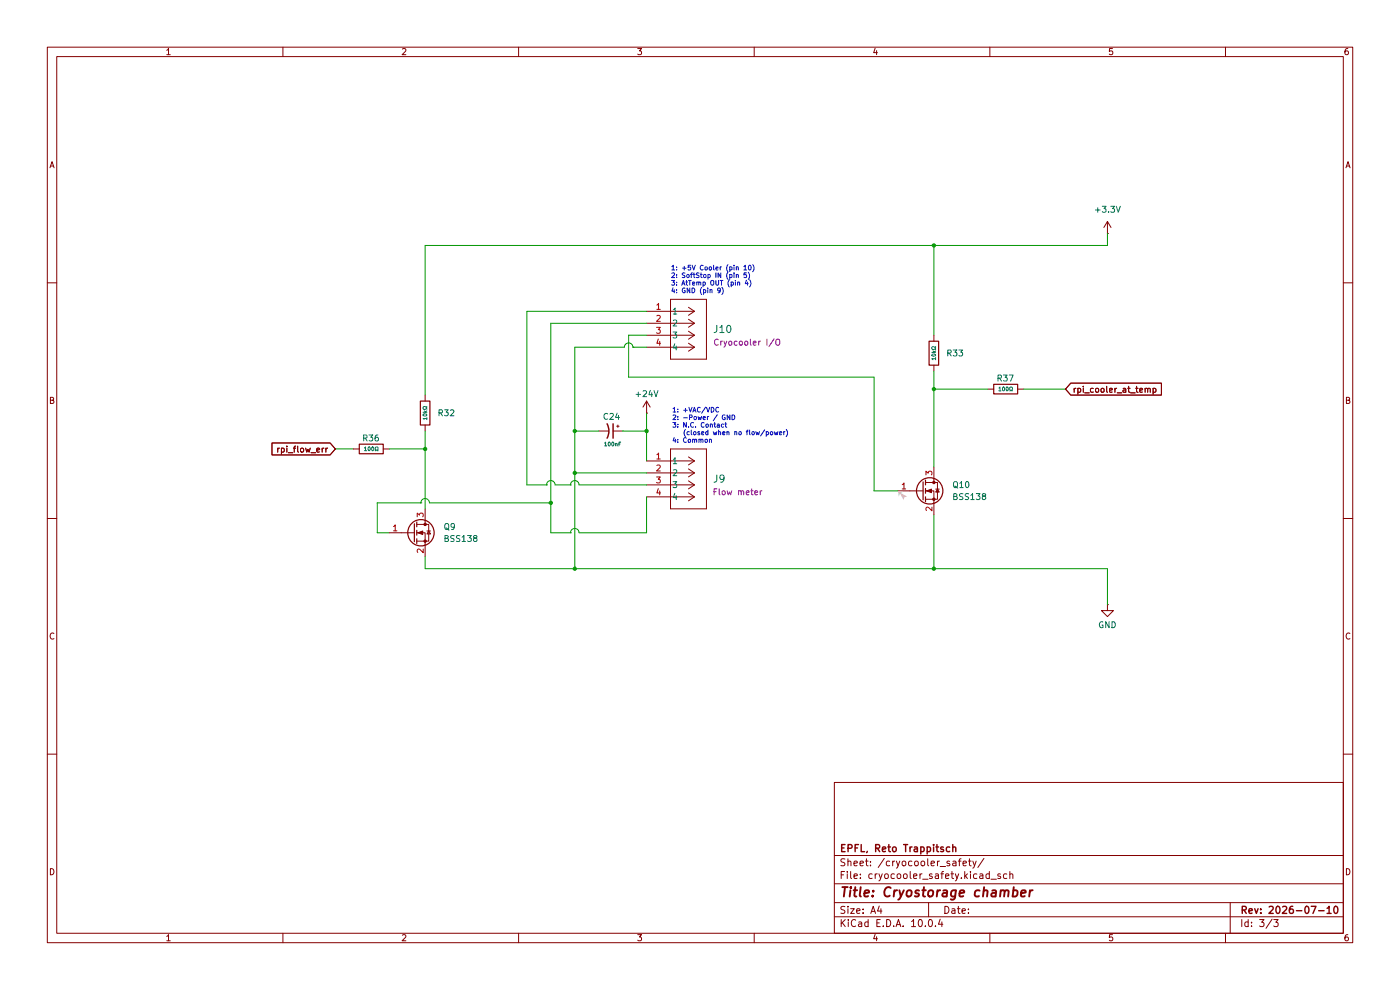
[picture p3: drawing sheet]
(kicad_sch
 (version 20260306)
 (generator "eeschema")
 (generator_version "10.0")
 (paper "A4")
 (title_block
  (title "Cryostorage chamber")
  (rev "2026-07-10")
  (company "EPFL, Reto Trappitsch"))
 (lib_symbols
  (symbol "Device:C_Polarized_Small_US"
   (pin_numbers (hide yes))
   (pin_names
    (offset 0.254) (hide yes)) (exclude_from_sim no) (in_bom yes) (on_board yes)
   (in_pos_files yes)
   (duplicate_pin_numbers_are_jumpers no)
   (property "Reference" "C" (at 0.254 1.778 0) (show_name no) (do_not_autoplace no) (effects (font (size 1.27 1.27)) (justify left)))
   (property "Value" "C_Polarized_Small_US" (at 0.254 -2.032 0) (show_name no) (do_not_autoplace no) (effects (font (size 1.27 1.27)) (justify left)))
   (property "Footprint" "" (at 0 0 0) (show_name no) (do_not_autoplace no) (hide yes) (effects (font (size 1.27 1.27))))
   (property "Datasheet" "" (at 0 0 0) (show_name no) (do_not_autoplace no) (hide yes) (effects (font (size 1.27 1.27))))
   (property "Description" "Polarized capacitor, small US symbol" (at 0 0 0) (show_name no) (do_not_autoplace no) (hide yes) (effects (font (size 1.27 1.27))))
   (symbol "C_Polarized_Small_US_0_1"
    (polyline (pts (xy -1.524 0.508) (xy 1.524 0.508)) (stroke (width 0.3048) (type default)) (fill (type none)))
    (polyline (pts (xy -1.27 1.524) (xy -0.762 1.524)) (stroke (width 0) (type default)) (fill (type none)))
    (polyline (pts (xy -1.016 1.27) (xy -1.016 1.778)) (stroke (width 0) (type default)) (fill (type none)))
    (arc (start -1.524 -0.762) (mid 0 -0.3734) (end 1.524 -0.762) (stroke (width 0.3048) (type default)) (fill (type none))))
   (symbol "C_Polarized_Small_US_1_1"
    (pin passive line (at 0 2.54 270) (length 2.032) (name "" (effects (font (size 1.27 1.27)))) (number "1" (effects (font (size 1.27 1.27)))))
    (pin passive line (at 0 -2.54 90) (length 2.032) (name "" (effects (font (size 1.27 1.27)))) (number "2" (effects (font (size 1.27 1.27))))))
   (embedded_fonts no))
  (symbol "PCM_JLCPCB-Resistors:1206,10kΩ"
   (pin_numbers (hide yes))
   (pin_names
    (offset 0)) (exclude_from_sim no) (in_bom yes) (on_board yes)
   (in_pos_files yes)
   (duplicate_pin_numbers_are_jumpers no)
   (property "Reference" "R" (at 1.778 0 0) (show_name no) (do_not_autoplace no) (effects (font (size 1.27 1.27)) (justify left)))
   (property "Value" "10kΩ" (at 0 0 90) (show_name no) (do_not_autoplace yes) (effects (font (size 0.8 0.8))))
   (property "Footprint" "PCM_JLCPCB:R_1206" (at -1.778 0 90) (show_name no) (do_not_autoplace no) (hide yes) (effects (font (size 1.27 1.27))))
   (property "Datasheet" "https://www.lcsc.com/datasheet/lcsc_datasheet_2206010145_UNI-ROYAL-Uniroyal-Elec-1206W4F1002T5E_C17902.pdf" (at 0 0 0) (show_name no) (do_not_autoplace no) (hide yes) (effects (font (size 1.27 1.27))))
   (property "Description" "250mW Thick Film Resistors 200V ±100ppm/°C ±1% 10kΩ 1206 Chip Resistor - Surface Mount ROHS" (at 0 0 0) (show_name no) (do_not_autoplace no) (hide yes) (effects (font (size 1.27 1.27))))
   (property "LCSC" "C17902" (at 0 0 0) (show_name no) (do_not_autoplace no) (hide yes) (effects (font (size 1.27 1.27))))
   (property "Stock" "1185413" (at 0 0 0) (show_name no) (do_not_autoplace no) (hide yes) (effects (font (size 1.27 1.27))))
   (property "Price" "0.006USD" (at 0 0 0) (show_name no) (do_not_autoplace no) (hide yes) (effects (font (size 1.27 1.27))))
   (property "Process" "SMT" (at 0 0 0) (show_name no) (do_not_autoplace no) (hide yes) (effects (font (size 1.27 1.27))))
   (property "Minimum Qty" "20" (at 0 0 0) (show_name no) (do_not_autoplace no) (hide yes) (effects (font (size 1.27 1.27))))
   (property "Attrition Qty" "10" (at 0 0 0) (show_name no) (do_not_autoplace no) (hide yes) (effects (font (size 1.27 1.27))))
   (property "Class" "Basic Component" (at 0 0 0) (show_name no) (do_not_autoplace no) (hide yes) (effects (font (size 1.27 1.27))))
   (property "Category" "Resistors,Chip Resistor - Surface Mount" (at 0 0 0) (show_name no) (do_not_autoplace no) (hide yes) (effects (font (size 1.27 1.27))))
   (property "Manufacturer" "UNI-ROYAL(Uniroyal Elec)" (at 0 0 0) (show_name no) (do_not_autoplace no) (hide yes) (effects (font (size 1.27 1.27))))
   (property "Part" "1206W4F1002T5E" (at 0 0 0) (show_name no) (do_not_autoplace no) (hide yes) (effects (font (size 1.27 1.27))))
   (property "Resistance" "10kΩ" (at 0 0 0) (show_name no) (do_not_autoplace no) (hide yes) (effects (font (size 1.27 1.27))))
   (property "Power(Watts)" "250mW" (at 0 0 0) (show_name no) (do_not_autoplace no) (hide yes) (effects (font (size 1.27 1.27))))
   (property "Type" "Thick Film Resistors" (at 0 0 0) (show_name no) (do_not_autoplace no) (hide yes) (effects (font (size 1.27 1.27))))
   (property "Overload Voltage (Max)" "200V" (at 0 0 0) (show_name no) (do_not_autoplace no) (hide yes) (effects (font (size 1.27 1.27))))
   (property "Operating Temperature Range" "-55°C~+155°C" (at 0 0 0) (show_name no) (do_not_autoplace no) (hide yes) (effects (font (size 1.27 1.27))))
   (property "Tolerance" "±1%" (at 0 0 0) (show_name no) (do_not_autoplace no) (hide yes) (effects (font (size 1.27 1.27))))
   (property "Temperature Coefficient" "±100ppm/°C" (at 0 0 0) (show_name no) (do_not_autoplace no) (hide yes) (effects (font (size 1.27 1.27))))
   (symbol "1206,10kΩ_0_1"
    (rectangle (start -1.016 2.54) (end 1.016 -2.54) (stroke (width 0.254) (type default)) (fill (type none))))
   (symbol "1206,10kΩ_1_1"
    (pin passive line (at 0 3.81 270) (length 1.27) (name "" (effects (font (size 1.27 1.27)))) (number "1" (effects (font (size 1.27 1.27)))))
    (pin passive line (at 0 -3.81 90) (length 1.27) (name "" (effects (font (size 1.27 1.27)))) (number "2" (effects (font (size 1.27 1.27))))))
   (embedded_fonts no))
  (symbol "Snapeda:22112042"
   (body_styles demorgan)
   (pin_names
    (offset 0.254)) (exclude_from_sim no) (in_bom yes) (on_board yes)
   (in_pos_files yes)
   (duplicate_pin_numbers_are_jumpers no)
   (property "Reference" "J" (at 8.89 6.35 0) (show_name no) (do_not_autoplace no) (effects (font (size 1.524 1.524))))
   (property "Value" "22112042" (at 0 0 0) (show_name no) (do_not_autoplace no) (effects (font (size 1.524 1.524))))
   (property "Footprint" "Snapeda:CONN_A-6373-04A_MOL" (at 0 0 0) (show_name no) (do_not_autoplace no) (hide yes) (effects (font (size 1.27 1.27))))
   (property "Datasheet" "https://www.molex.com/en-us/products/part-detail-pdf/22112042?display=pdf" (at 0 0 0) (show_name no) (do_not_autoplace no) (hide yes) (effects (font (size 1.27 1.27))))
   (property "Description" "" (at 0 0 0) (show_name no) (do_not_autoplace no) (hide yes) (effects (font (size 1.27 1.27))))
   (property "ki_locked" "" (at 0 0 0) (show_name no) (do_not_autoplace no) (effects (font (size 1.27 1.27))))
   (symbol "22112042_1_1"
    (polyline (pts (xy 5.08 2.54) (xy 5.08 -10.16)) (stroke (width 0.127) (type default)) (fill (type none)))
    (polyline (pts (xy 5.08 -10.16) (xy 12.7 -10.16)) (stroke (width 0.127) (type default)) (fill (type none)))
    (polyline (pts (xy 10.16 0) (xy 5.08 0)) (stroke (width 0.127) (type default)) (fill (type none)))
    (polyline (pts (xy 10.16 0) (xy 8.89 0.8467)) (stroke (width 0.127) (type default)) (fill (type none)))
    (polyline (pts (xy 10.16 0) (xy 8.89 -0.8467)) (stroke (width 0.127) (type default)) (fill (type none)))
    (polyline (pts (xy 10.16 -2.54) (xy 5.08 -2.54)) (stroke (width 0.127) (type default)) (fill (type none)))
    (polyline (pts (xy 10.16 -2.54) (xy 8.89 -1.6933)) (stroke (width 0.127) (type default)) (fill (type none)))
    (polyline (pts (xy 10.16 -2.54) (xy 8.89 -3.3867)) (stroke (width 0.127) (type default)) (fill (type none)))
    (polyline (pts (xy 10.16 -5.08) (xy 5.08 -5.08)) (stroke (width 0.127) (type default)) (fill (type none)))
    (polyline (pts (xy 10.16 -5.08) (xy 8.89 -4.2333)) (stroke (width 0.127) (type default)) (fill (type none)))
    (polyline (pts (xy 10.16 -5.08) (xy 8.89 -5.9267)) (stroke (width 0.127) (type default)) (fill (type none)))
    (polyline (pts (xy 10.16 -7.62) (xy 5.08 -7.62)) (stroke (width 0.127) (type default)) (fill (type none)))
    (polyline (pts (xy 10.16 -7.62) (xy 8.89 -6.7733)) (stroke (width 0.127) (type default)) (fill (type none)))
    (polyline (pts (xy 10.16 -7.62) (xy 8.89 -8.4667)) (stroke (width 0.127) (type default)) (fill (type none)))
    (polyline (pts (xy 12.7 2.54) (xy 5.08 2.54)) (stroke (width 0.127) (type default)) (fill (type none)))
    (polyline (pts (xy 12.7 -10.16) (xy 12.7 2.54)) (stroke (width 0.127) (type default)) (fill (type none)))
    (pin unspecified line (at 0 0 0) (length 5.08) (name "1" (effects (font (size 1.27 1.27)))) (number "1" (effects (font (size 1.27 1.27)))))
    (pin unspecified line (at 0 -2.54 0) (length 5.08) (name "2" (effects (font (size 1.27 1.27)))) (number "2" (effects (font (size 1.27 1.27)))))
    (pin unspecified line (at 0 -5.08 0) (length 5.08) (name "3" (effects (font (size 1.27 1.27)))) (number "3" (effects (font (size 1.27 1.27)))))
    (pin unspecified line (at 0 -7.62 0) (length 5.08) (name "4" (effects (font (size 1.27 1.27)))) (number "4" (effects (font (size 1.27 1.27))))))
   (symbol "22112042_1_2"
    (polyline (pts (xy 5.08 2.54) (xy 5.08 -10.16)) (stroke (width 0.127) (type default)) (fill (type none)))
    (polyline (pts (xy 5.08 -10.16) (xy 12.7 -10.16)) (stroke (width 0.127) (type default)) (fill (type none)))
    (polyline (pts (xy 7.62 0) (xy 5.08 0)) (stroke (width 0.127) (type default)) (fill (type none)))
    (polyline (pts (xy 7.62 0) (xy 8.89 0.8467)) (stroke (width 0.127) (type default)) (fill (type none)))
    (polyline (pts (xy 7.62 0) (xy 8.89 -0.8467)) (stroke (width 0.127) (type default)) (fill (type none)))
    (polyline (pts (xy 7.62 -2.54) (xy 5.08 -2.54)) (stroke (width 0.127) (type default)) (fill (type none)))
    (polyline (pts (xy 7.62 -2.54) (xy 8.89 -1.6933)) (stroke (width 0.127) (type default)) (fill (type none)))
    (polyline (pts (xy 7.62 -2.54) (xy 8.89 -3.3867)) (stroke (width 0.127) (type default)) (fill (type none)))
    (polyline (pts (xy 7.62 -5.08) (xy 5.08 -5.08)) (stroke (width 0.127) (type default)) (fill (type none)))
    (polyline (pts (xy 7.62 -5.08) (xy 8.89 -4.2333)) (stroke (width 0.127) (type default)) (fill (type none)))
    (polyline (pts (xy 7.62 -5.08) (xy 8.89 -5.9267)) (stroke (width 0.127) (type default)) (fill (type none)))
    (polyline (pts (xy 7.62 -7.62) (xy 5.08 -7.62)) (stroke (width 0.127) (type default)) (fill (type none)))
    (polyline (pts (xy 7.62 -7.62) (xy 8.89 -6.7733)) (stroke (width 0.127) (type default)) (fill (type none)))
    (polyline (pts (xy 7.62 -7.62) (xy 8.89 -8.4667)) (stroke (width 0.127) (type default)) (fill (type none)))
    (polyline (pts (xy 12.7 2.54) (xy 5.08 2.54)) (stroke (width 0.127) (type default)) (fill (type none)))
    (polyline (pts (xy 12.7 -10.16) (xy 12.7 2.54)) (stroke (width 0.127) (type default)) (fill (type none)))
    (pin unspecified line (at 0 0 0) (length 5.08) (name "1" (effects (font (size 1.27 1.27)))) (number "1" (effects (font (size 1.27 1.27)))))
    (pin unspecified line (at 0 -2.54 0) (length 5.08) (name "2" (effects (font (size 1.27 1.27)))) (number "2" (effects (font (size 1.27 1.27)))))
    (pin unspecified line (at 0 -5.08 0) (length 5.08) (name "3" (effects (font (size 1.27 1.27)))) (number "3" (effects (font (size 1.27 1.27)))))
    (pin unspecified line (at 0 -7.62 0) (length 5.08) (name "4" (effects (font (size 1.27 1.27)))) (number "4" (effects (font (size 1.27 1.27))))))
   (embedded_fonts no))
  (symbol "Transistor_FET:BSS138"
   (pin_names
    (offset 0) (hide yes)) (exclude_from_sim no) (in_bom yes) (on_board yes)
   (in_pos_files yes)
   (duplicate_pin_numbers_are_jumpers no)
   (property "Reference" "Q" (at 5.08 1.905 0) (show_name no) (do_not_autoplace no) (effects (font (size 1.27 1.27)) (justify left)))
   (property "Value" "BSS138" (at 5.08 0 0) (show_name no) (do_not_autoplace no) (effects (font (size 1.27 1.27)) (justify left)))
   (property "Footprint" "Package_TO_SOT_SMD:SOT-23" (at 5.08 -1.905 0) (show_name no) (do_not_autoplace no) (hide yes) (effects (font (size 1.27 1.27)
    (italic yes)) (justify left)))
   (property "Datasheet" "https://www.onsemi.com/pub/Collateral/BSS138-D.PDF" (at 5.08 -3.81 0) (show_name no) (do_not_autoplace no) (hide yes) (effects (font (size 1.27 1.27)) (justify left)))
   (property "Description" "50V Vds, 0.22A Id, N-Channel MOSFET, SOT-23" (at 0 0 0) (show_name no) (do_not_autoplace no) (hide yes) (effects (font (size 1.27 1.27))))
   (symbol "BSS138_0_1"
    (polyline (pts (xy 0.254 1.905) (xy 0.254 -1.905)) (stroke (width 0.254) (type default)) (fill (type none)))
    (polyline (pts (xy 0.254 0) (xy -2.54 0)) (stroke (width 0) (type default)) (fill (type none)))
    (polyline (pts (xy 0.762 2.286) (xy 0.762 1.27)) (stroke (width 0.254) (type default)) (fill (type none)))
    (polyline (pts (xy 0.762 0.508) (xy 0.762 -0.508)) (stroke (width 0.254) (type default)) (fill (type none)))
    (polyline (pts (xy 0.762 -1.27) (xy 0.762 -2.286)) (stroke (width 0.254) (type default)) (fill (type none)))
    (polyline (pts (xy 0.762 -1.778) (xy 3.302 -1.778) (xy 3.302 1.778) (xy 0.762 1.778)) (stroke (width 0) (type default)) (fill (type none)))
    (polyline (pts (xy 1.016 0) (xy 2.032 0.381) (xy 2.032 -0.381) (xy 1.016 0)) (stroke (width 0) (type default)) (fill (type outline)))
    (circle (center 1.651 0) (radius 2.794) (stroke (width 0.254) (type default)) (fill (type none)))
    (polyline (pts (xy 2.54 2.54) (xy 2.54 1.778)) (stroke (width 0) (type default)) (fill (type none)))
    (circle (center 2.54 1.778) (radius 0.254) (stroke (width 0) (type default)) (fill (type outline)))
    (circle (center 2.54 -1.778) (radius 0.254) (stroke (width 0) (type default)) (fill (type outline)))
    (polyline (pts (xy 2.54 -2.54) (xy 2.54 0) (xy 0.762 0)) (stroke (width 0) (type default)) (fill (type none)))
    (polyline (pts (xy 2.921 0.381) (xy 3.683 0.381)) (stroke (width 0) (type default)) (fill (type none)))
    (polyline (pts (xy 3.302 0.381) (xy 2.921 -0.254) (xy 3.683 -0.254) (xy 3.302 0.381)) (stroke (width 0) (type default)) (fill (type none))))
   (symbol "BSS138_1_1"
    (pin input line (at -5.08 0 0) (length 2.54) (name "G" (effects (font (size 1.27 1.27)))) (number "1" (effects (font (size 1.27 1.27)))))
    (pin passive line (at 2.54 -5.08 90) (length 2.54) (name "S" (effects (font (size 1.27 1.27)))) (number "2" (effects (font (size 1.27 1.27)))))
    (pin passive line (at 2.54 5.08 270) (length 2.54) (name "D" (effects (font (size 1.27 1.27)))) (number "3" (effects (font (size 1.27 1.27))))))
   (embedded_fonts no))
  (symbol "power:+24V"
   (power global)
   (pin_numbers (hide yes))
   (pin_names
    (offset 0) (hide yes)) (exclude_from_sim no) (in_bom yes) (on_board yes)
   (in_pos_files yes)
   (duplicate_pin_numbers_are_jumpers no)
   (property "Reference" "#PWR" (at 0 -3.81 0) (show_name no) (do_not_autoplace no) (hide yes) (effects (font (size 1.27 1.27))))
   (property "Value" "+24V" (at 0 3.556 0) (show_name no) (do_not_autoplace no) (effects (font (size 1.27 1.27))))
   (property "Footprint" "" (at 0 0 0) (show_name no) (do_not_autoplace no) (hide yes) (effects (font (size 1.27 1.27))))
   (property "Datasheet" "" (at 0 0 0) (show_name no) (do_not_autoplace no) (hide yes) (effects (font (size 1.27 1.27))))
   (property "Description" "Power symbol creates a global label with name \"+24V\"" (at 0 0 0) (show_name no) (do_not_autoplace no) (hide yes) (effects (font (size 1.27 1.27))))
   (symbol "+24V_0_1"
    (polyline (pts (xy -0.762 1.27) (xy 0 2.54)) (stroke (width 0) (type default)) (fill (type none)))
    (polyline (pts (xy 0 2.54) (xy 0.762 1.27)) (stroke (width 0) (type default)) (fill (type none)))
    (polyline (pts (xy 0 0) (xy 0 2.54)) (stroke (width 0) (type default)) (fill (type none))))
   (symbol "+24V_1_1"
    (pin power_in line (at 0 0 90) (length 0) (name "" (effects (font (size 1.27 1.27)))) (number "1" (effects (font (size 1.27 1.27))))))
   (embedded_fonts no))
  (symbol "power:+3.3V"
   (power global)
   (pin_numbers (hide yes))
   (pin_names
    (offset 0) (hide yes)) (exclude_from_sim no) (in_bom yes) (on_board yes)
   (in_pos_files yes)
   (duplicate_pin_numbers_are_jumpers no)
   (property "Reference" "#PWR" (at 0 -3.81 0) (show_name no) (do_not_autoplace no) (hide yes) (effects (font (size 1.27 1.27))))
   (property "Value" "+3.3V" (at 0 3.556 0) (show_name no) (do_not_autoplace no) (effects (font (size 1.27 1.27))))
   (property "Footprint" "" (at 0 0 0) (show_name no) (do_not_autoplace no) (hide yes) (effects (font (size 1.27 1.27))))
   (property "Datasheet" "" (at 0 0 0) (show_name no) (do_not_autoplace no) (hide yes) (effects (font (size 1.27 1.27))))
   (property "Description" "Power symbol creates a global label with name \"+3.3V\"" (at 0 0 0) (show_name no) (do_not_autoplace no) (hide yes) (effects (font (size 1.27 1.27))))
   (symbol "+3.3V_0_1"
    (polyline (pts (xy -0.762 1.27) (xy 0 2.54)) (stroke (width 0) (type default)) (fill (type none)))
    (polyline (pts (xy 0 2.54) (xy 0.762 1.27)) (stroke (width 0) (type default)) (fill (type none)))
    (polyline (pts (xy 0 0) (xy 0 2.54)) (stroke (width 0) (type default)) (fill (type none))))
   (symbol "+3.3V_1_1"
    (pin power_in line (at 0 0 90) (length 0) (name "" (effects (font (size 1.27 1.27)))) (number "1" (effects (font (size 1.27 1.27))))))
   (embedded_fonts no))
  (symbol "power:GND"
   (power global)
   (pin_numbers (hide yes))
   (pin_names
    (offset 0) (hide yes)) (exclude_from_sim no) (in_bom yes) (on_board yes)
   (in_pos_files yes)
   (duplicate_pin_numbers_are_jumpers no)
   (property "Reference" "#PWR" (at 0 -6.35 0) (show_name no) (do_not_autoplace no) (hide yes) (effects (font (size 1.27 1.27))))
   (property "Value" "GND" (at 0 -3.81 0) (show_name no) (do_not_autoplace no) (effects (font (size 1.27 1.27))))
   (property "Footprint" "" (at 0 0 0) (show_name no) (do_not_autoplace no) (hide yes) (effects (font (size 1.27 1.27))))
   (property "Datasheet" "" (at 0 0 0) (show_name no) (do_not_autoplace no) (hide yes) (effects (font (size 1.27 1.27))))
   (property "Description" "Power symbol creates a global label with name \"GND\" , ground" (at 0 0 0) (show_name no) (do_not_autoplace no) (hide yes) (effects (font (size 1.27 1.27))))
   (symbol "GND_0_1"
    (polyline (pts (xy 0 0) (xy 0 -1.27) (xy 1.27 -1.27) (xy 0 -2.54) (xy -1.27 -1.27) (xy 0 -1.27)) (stroke (width 0) (type default)) (fill (type none))))
   (symbol "GND_1_1"
    (pin power_in line (at 0 0 270) (length 0) (name "" (effects (font (size 1.27 1.27)))) (number "1" (effects (font (size 1.27 1.27))))))
   (embedded_fonts no)))
 (text "1: +5V Cooler (pin 10)\n2: SoftStop IN (pin 5)\n3: AtTemp OUT (pin 4)\n4: GND (pin 9)"
  (exclude_from_sim no)
  (at 142.24 62.484 0)
  (effects (font (size 1 1)) (justify left bottom)))
 (text "1: +VAC/VDC\n2: -Power / GND\n3: N.C. Contact \n   (closed when no flow/power)\n4: Common"
  (exclude_from_sim no)
  (at 142.494 94.234 0)
  (effects (font (size 1 1)) (justify left bottom)))
 (junction
  (at 198.12 120.65)
  (diameter 0)
  (color 0 0 0 0))
 (junction
  (at 137.16 91.44)
  (diameter 0)
  (color 0 0 0 0))
 (junction
  (at 116.84 106.68)
  (diameter 0)
  (color 0 0 0 0))
 (junction
  (at 90.17 95.25)
  (diameter 0)
  (color 0 0 0 0))
 (junction
  (at 121.92 120.65)
  (diameter 0)
  (color 0 0 0 0))
 (junction
  (at 121.92 100.33)
  (diameter 0)
  (color 0 0 0 0))
 (junction
  (at 121.92 91.44)
  (diameter 0)
  (color 0 0 0 0))
 (junction
  (at 198.12 52.07)
  (diameter 0)
  (color 0 0 0 0))
 (junction
  (at 198.12 82.55)
  (diameter 0)
  (color 0 0 0 0))
 (wire
  (pts (xy 80.01 106.68) (xy 116.84 106.68))
  (stroke (width 0) (type default)))
 (wire
  (pts (xy 90.17 91.44) (xy 90.17 95.25))
  (stroke (width 0) (type default)))
 (wire
  (pts (xy 90.17 95.25) (xy 90.17 107.95))
  (stroke (width 0) (type default)))
 (wire
  (pts (xy 116.84 106.68) (xy 116.84 113.03))
  (stroke (width 0) (type default)))
 (wire
  (pts (xy 82.55 95.25) (xy 90.17 95.25))
  (stroke (width 0) (type default)))
 (wire
  (pts (xy 80.01 106.68) (xy 80.01 113.03))
  (stroke (width 0) (type default)))
 (wire
  (pts (xy 121.92 120.65) (xy 198.12 120.65))
  (stroke (width 0) (type default)))
 (wire
  (pts (xy 198.12 120.65) (xy 234.95 120.65))
  (stroke (width 0) (type default)))
 (wire
  (pts (xy 137.16 87.63) (xy 137.16 91.44))
  (stroke (width 0) (type default)))
 (wire
  (pts (xy 234.95 120.65) (xy 234.95 128.27))
  (stroke (width 0) (type default)))
 (wire
  (pts (xy 133.35 80.01) (xy 185.42 80.01))
  (stroke (width 0) (type default)))
 (wire
  (pts (xy 111.76 102.87) (xy 137.16 102.87))
  (stroke (width 0) (type default)))
 (wire
  (pts (xy 90.17 120.65) (xy 121.92 120.65))
  (stroke (width 0) (type default)))
 (wire
  (pts (xy 198.12 78.74) (xy 198.12 82.55))
  (stroke (width 0) (type default)))
 (wire
  (pts (xy 121.92 91.44) (xy 127 91.44))
  (stroke (width 0) (type default)))
 (wire
  (pts (xy 137.16 71.12) (xy 133.35 71.12))
  (stroke (width 0) (type default)))
 (wire
  (pts (xy 198.12 52.07) (xy 198.12 71.12))
  (stroke (width 0) (type default)))
 (wire
  (pts (xy 217.17 82.55) (xy 226.06 82.55))
  (stroke (width 0) (type default)))
 (wire
  (pts (xy 90.17 118.11) (xy 90.17 120.65))
  (stroke (width 0) (type default)))
 (wire
  (pts (xy 234.95 52.07) (xy 234.95 49.53))
  (stroke (width 0) (type default)))
 (wire
  (pts (xy 198.12 82.55) (xy 209.55 82.55))
  (stroke (width 0) (type default)))
 (wire
  (pts (xy 116.84 68.58) (xy 116.84 106.68))
  (stroke (width 0) (type default)))
 (wire
  (pts (xy 137.16 91.44) (xy 137.16 97.79))
  (stroke (width 0) (type default)))
 (wire
  (pts (xy 137.16 91.44) (xy 132.08 91.44))
  (stroke (width 0) (type default)))
 (wire
  (pts (xy 90.17 52.07) (xy 198.12 52.07))
  (stroke (width 0) (type default)))
 (wire
  (pts (xy 198.12 82.55) (xy 198.12 99.06))
  (stroke (width 0) (type default)))
 (wire
  (pts (xy 80.01 113.03) (xy 82.55 113.03))
  (stroke (width 0) (type default)))
 (wire
  (pts (xy 90.17 52.07) (xy 90.17 83.82))
  (stroke (width 0) (type default)))
 (wire
  (pts (xy 185.42 104.14) (xy 190.5 104.14))
  (stroke (width 0) (type default)))
 (wire
  (pts (xy 121.92 120.65) (xy 121.92 100.33))
  (stroke (width 0) (type default)))
 (wire
  (pts (xy 137.16 100.33) (xy 121.92 100.33))
  (stroke (width 0) (type default)))
 (wire
  (pts (xy 137.16 113.03) (xy 137.16 105.41))
  (stroke (width 0) (type default)))
 (wire
  (pts (xy 116.84 68.58) (xy 137.16 68.58))
  (stroke (width 0) (type default)))
 (wire
  (pts (xy 198.12 52.07) (xy 234.95 52.07))
  (stroke (width 0) (type default)))
 (wire
  (pts (xy 137.16 73.66) (xy 121.92 73.66))
  (stroke (width 0) (type default)))
 (wire
  (pts (xy 116.84 113.03) (xy 137.16 113.03))
  (stroke (width 0) (type default)))
 (wire
  (pts (xy 71.12 95.25) (xy 74.93 95.25))
  (stroke (width 0) (type default)))
 (wire
  (pts (xy 198.12 109.22) (xy 198.12 120.65))
  (stroke (width 0) (type default)))
 (wire
  (pts (xy 111.76 66.04) (xy 111.76 102.87))
  (stroke (width 0) (type default)))
 (wire
  (pts (xy 133.35 71.12) (xy 133.35 80.01))
  (stroke (width 0) (type default)))
 (wire
  (pts (xy 137.16 66.04) (xy 111.76 66.04))
  (stroke (width 0) (type default)))
 (wire
  (pts (xy 121.92 100.33) (xy 121.92 91.44))
  (stroke (width 0) (type default)))
 (wire
  (pts (xy 185.42 80.01) (xy 185.42 104.14))
  (stroke (width 0) (type default)))
 (wire
  (pts (xy 121.92 73.66) (xy 121.92 91.44))
  (stroke (width 0) (type default)))
 (global_label "rpi_flow_err"
  (shape input)
  (at 71.12 95.25 180)
  (fields_autoplaced yes)
  (effects (font (size 1.27 1.27)) (justify right))
  (property "Intersheetrefs" "${INTERSHEET_REFS}" (at 57.1282 95.25 0) (hide yes) (show_name no) (do_not_autoplace no) (effects (font (size 1.27 1.27)) (justify right))))
 (global_label "rpi_cooler_at_temp"
  (shape input)
  (at 226.06 82.55 0)
  (fields_autoplaced yes)
  (effects (font (size 1.27 1.27)) (justify left))
  (property "Intersheetrefs" "${INTERSHEET_REFS}" (at 246.9459 82.55 0) (hide yes) (show_name no) (do_not_autoplace no) (effects (font (size 1.27 1.27)) (justify left))))
 (symbol
  (lib_id "power:GND")
  (at 234.95 128.27 0)
  (unit 1)
  (body_style 1)
  (exclude_from_sim no)
  (in_bom yes)
  (on_board yes)
  (in_pos_files yes)
  (dnp no)
  (property "Reference" "#PWR062" (at 234.95 134.62 0) (hide yes) (show_name no) (do_not_autoplace no) (effects (font (size 1.27 1.27))))
  (property "Value" "GND" (at 236.982 132.588 0) (show_name no) (do_not_autoplace no) (effects (font (size 1.27 1.27)) (justify right)))
  (property "Footprint" "" (at 234.95 128.27 0) (hide yes) (show_name no) (do_not_autoplace no) (effects (font (size 1.27 1.27))))
  (property "Datasheet" "" (at 234.95 128.27 0) (hide yes) (show_name no) (do_not_autoplace no) (effects (font (size 1.27 1.27))))
  (property "Description" "Power symbol creates a global label with name \"GND\" , ground" (at 234.95 128.27 0) (hide yes) (show_name no) (do_not_autoplace no) (effects (font (size 1.27 1.27))))
  (pin "1"))
 (symbol
  (lib_id "Snapeda:22112042")
  (at 137.16 66.04 0)
  (unit 1)
  (body_style 1)
  (exclude_from_sim no)
  (in_bom yes)
  (on_board yes)
  (in_pos_files yes)
  (dnp no)
  (property "Reference" "J10" (at 151.13 69.8499 0) (show_name no) (do_not_autoplace no) (effects (font (size 1.524 1.524)) (justify left)))
  (property "Value" "22112042" (at 151.13 71.1199 0) (hide yes) (show_name no) (do_not_autoplace no) (effects (font (size 1.524 1.524)) (justify left)))
  (property "Footprint" "Snapeda:CONN_A-6373-04A_MOL" (at 137.16 66.04 0) (hide yes) (show_name no) (do_not_autoplace no) (effects (font (size 1.27 1.27)
    (italic yes))))
  (property "Datasheet" "https://www.molex.com/en-us/products/part-detail-pdf/22112042?display=pdf" (at 137.16 66.04 0) (hide yes) (show_name no) (do_not_autoplace no) (effects (font (size 1.27 1.27)
    (italic yes))))
  (property "Description" "Cryocooler I/O" (at 158.496 72.644 0) (show_name no) (do_not_autoplace no) (effects (font (size 1.27 1.27))))
  (property "LCSC" "C114123" (at 137.16 66.04 0) (hide yes) (show_name no) (do_not_autoplace no) (effects (font (size 1.27 1.27))))
  (pin "2")
  (pin "4")
  (pin "1")
  (pin "3"))
 (symbol
  (lib_id "PCM_JLCPCB-Resistors:1206,10kΩ")
  (at 213.36 82.55 270)
  (unit 1)
  (body_style 1)
  (exclude_from_sim no)
  (in_bom yes)
  (on_board yes)
  (in_pos_files yes)
  (dnp no)
  (property "Reference" "R37" (at 211.328 80.264 90) (show_name no) (do_not_autoplace no) (effects (font (size 1.27 1.27)) (justify left)))
  (property "Value" "100Ω" (at 213.36 82.55 90) (show_name no) (do_not_autoplace yes) (effects (font (size 0.8 0.8))))
  (property "Footprint" "PCM_JLCPCB:R_1206" (at 213.36 80.772 90) (hide yes) (show_name no) (do_not_autoplace no) (effects (font (size 1.27 1.27))))
  (property "Datasheet" "https://www.lcsc.com/datasheet/lcsc_datasheet_2206010145_UNI-ROYAL-Uniroyal-Elec-1206W4F1002T5E_C17902.pdf" (at 213.36 82.55 0) (hide yes) (show_name no) (do_not_autoplace no) (effects (font (size 1.27 1.27))))
  (property "Description" "250mW Thick Film Resistors 200V ±100ppm/°C ±1% 10kΩ 1206 Chip Resistor - Surface Mount ROHS" (at 213.36 82.55 0) (hide yes) (show_name no) (do_not_autoplace no) (effects (font (size 1.27 1.27))))
  (property "LCSC" "C17902" (at 213.36 82.55 0) (hide yes) (show_name no) (do_not_autoplace no) (effects (font (size 1.27 1.27))))
  (property "Stock" "1185413" (at 213.36 82.55 0) (hide yes) (show_name no) (do_not_autoplace no) (effects (font (size 1.27 1.27))))
  (property "Price" "0.006USD" (at 213.36 82.55 0) (hide yes) (show_name no) (do_not_autoplace no) (effects (font (size 1.27 1.27))))
  (property "Process" "SMT" (at 213.36 82.55 0) (hide yes) (show_name no) (do_not_autoplace no) (effects (font (size 1.27 1.27))))
  (property "Minimum Qty" "20" (at 213.36 82.55 0) (hide yes) (show_name no) (do_not_autoplace no) (effects (font (size 1.27 1.27))))
  (property "Attrition Qty" "10" (at 213.36 82.55 0) (hide yes) (show_name no) (do_not_autoplace no) (effects (font (size 1.27 1.27))))
  (property "Class" "Basic Component" (at 213.36 82.55 0) (hide yes) (show_name no) (do_not_autoplace no) (effects (font (size 1.27 1.27))))
  (property "Category" "Resistors,Chip Resistor - Surface Mount" (at 213.36 82.55 0) (hide yes) (show_name no) (do_not_autoplace no) (effects (font (size 1.27 1.27))))
  (property "Manufacturer" "UNI-ROYAL(Uniroyal Elec)" (at 213.36 82.55 0) (hide yes) (show_name no) (do_not_autoplace no) (effects (font (size 1.27 1.27))))
  (property "Part" "1206W4F1002T5E" (at 213.36 82.55 0) (hide yes) (show_name no) (do_not_autoplace no) (effects (font (size 1.27 1.27))))
  (property "Resistance" "10kΩ" (at 213.36 82.55 0) (hide yes) (show_name no) (do_not_autoplace no) (effects (font (size 1.27 1.27))))
  (property "Power(Watts)" "250mW" (at 213.36 82.55 0) (hide yes) (show_name no) (do_not_autoplace no) (effects (font (size 1.27 1.27))))
  (property "Type" "Thick Film Resistors" (at 213.36 82.55 0) (hide yes) (show_name no) (do_not_autoplace no) (effects (font (size 1.27 1.27))))
  (property "Overload Voltage (Max)" "200V" (at 213.36 82.55 0) (hide yes) (show_name no) (do_not_autoplace no) (effects (font (size 1.27 1.27))))
  (property "Operating Temperature Range" "-55°C~+155°C" (at 213.36 82.55 0) (hide yes) (show_name no) (do_not_autoplace no) (effects (font (size 1.27 1.27))))
  (property "Tolerance" "±1%" (at 213.36 82.55 0) (hide yes) (show_name no) (do_not_autoplace no) (effects (font (size 1.27 1.27))))
  (property "Temperature Coefficient" "±100ppm/°C" (at 213.36 82.55 0) (hide yes) (show_name no) (do_not_autoplace no) (effects (font (size 1.27 1.27))))
  (pin "2")
  (pin "1"))
 (symbol
  (lib_id "Transistor_FET:BSS138")
  (at 195.58 104.14 0)
  (unit 1)
  (body_style 1)
  (exclude_from_sim no)
  (in_bom yes)
  (on_board yes)
  (in_pos_files yes)
  (dnp no)
  (property "Reference" "Q10" (at 201.93 102.8699 0) (show_name no) (do_not_autoplace no) (effects (font (size 1.27 1.27)) (justify left)))
  (property "Value" "BSS138" (at 201.93 105.4099 0) (show_name no) (do_not_autoplace no) (effects (font (size 1.27 1.27)) (justify left)))
  (property "Footprint" "Package_TO_SOT_SMD:SOT-23" (at 200.66 106.045 0) (hide yes) (show_name no) (do_not_autoplace no) (effects (font (size 1.27 1.27)
    (italic yes)) (justify left)))
  (property "Datasheet" "https://www.onsemi.com/pub/Collateral/BSS138-D.PDF" (at 200.66 107.95 0) (hide yes) (show_name no) (do_not_autoplace no) (effects (font (size 1.27 1.27)) (justify left)))
  (property "Description" "50V Vds, 0.22A Id, N-Channel MOSFET, SOT-23" (at 195.58 104.14 0) (hide yes) (show_name no) (do_not_autoplace no) (effects (font (size 1.27 1.27))))
  (property "Purpose" "Read flow meter" (at 202.184 106.934 0) (hide yes) (show_name no) (do_not_autoplace no) (effects (font (size 1.27 1.27)) (justify left top)))
  (pin "1")
  (pin "2")
  (pin "3"))
 (symbol
  (lib_id "PCM_JLCPCB-Resistors:1206,10kΩ")
  (at 198.12 74.93 180)
  (unit 1)
  (body_style 1)
  (exclude_from_sim no)
  (in_bom yes)
  (on_board yes)
  (in_pos_files yes)
  (dnp no)
  (property "Reference" "R33" (at 200.66 74.9299 0) (show_name no) (do_not_autoplace no) (effects (font (size 1.27 1.27)) (justify right)))
  (property "Value" "10kΩ" (at 198.12 74.93 90) (show_name no) (do_not_autoplace yes) (effects (font (size 0.8 0.8))))
  (property "Footprint" "PCM_JLCPCB:R_1206" (at 199.898 74.93 90) (hide yes) (show_name no) (do_not_autoplace no) (effects (font (size 1.27 1.27))))
  (property "Datasheet" "https://www.lcsc.com/datasheet/lcsc_datasheet_2206010145_UNI-ROYAL-Uniroyal-Elec-1206W4F1002T5E_C17902.pdf" (at 198.12 74.93 0) (hide yes) (show_name no) (do_not_autoplace no) (effects (font (size 1.27 1.27))))
  (property "Description" "250mW Thick Film Resistors 200V ±100ppm/°C ±1% 10kΩ 1206 Chip Resistor - Surface Mount ROHS" (at 198.12 74.93 0) (hide yes) (show_name no) (do_not_autoplace no) (effects (font (size 1.27 1.27))))
  (property "LCSC" "C17902" (at 198.12 74.93 0) (hide yes) (show_name no) (do_not_autoplace no) (effects (font (size 1.27 1.27))))
  (property "Stock" "1185413" (at 198.12 74.93 0) (hide yes) (show_name no) (do_not_autoplace no) (effects (font (size 1.27 1.27))))
  (property "Price" "0.006USD" (at 198.12 74.93 0) (hide yes) (show_name no) (do_not_autoplace no) (effects (font (size 1.27 1.27))))
  (property "Process" "SMT" (at 198.12 74.93 0) (hide yes) (show_name no) (do_not_autoplace no) (effects (font (size 1.27 1.27))))
  (property "Minimum Qty" "20" (at 198.12 74.93 0) (hide yes) (show_name no) (do_not_autoplace no) (effects (font (size 1.27 1.27))))
  (property "Attrition Qty" "10" (at 198.12 74.93 0) (hide yes) (show_name no) (do_not_autoplace no) (effects (font (size 1.27 1.27))))
  (property "Class" "Basic Component" (at 198.12 74.93 0) (hide yes) (show_name no) (do_not_autoplace no) (effects (font (size 1.27 1.27))))
  (property "Category" "Resistors,Chip Resistor - Surface Mount" (at 198.12 74.93 0) (hide yes) (show_name no) (do_not_autoplace no) (effects (font (size 1.27 1.27))))
  (property "Manufacturer" "UNI-ROYAL(Uniroyal Elec)" (at 198.12 74.93 0) (hide yes) (show_name no) (do_not_autoplace no) (effects (font (size 1.27 1.27))))
  (property "Part" "1206W4F1002T5E" (at 198.12 74.93 0) (hide yes) (show_name no) (do_not_autoplace no) (effects (font (size 1.27 1.27))))
  (property "Resistance" "10kΩ" (at 198.12 74.93 0) (hide yes) (show_name no) (do_not_autoplace no) (effects (font (size 1.27 1.27))))
  (property "Power(Watts)" "250mW" (at 198.12 74.93 0) (hide yes) (show_name no) (do_not_autoplace no) (effects (font (size 1.27 1.27))))
  (property "Type" "Thick Film Resistors" (at 198.12 74.93 0) (hide yes) (show_name no) (do_not_autoplace no) (effects (font (size 1.27 1.27))))
  (property "Overload Voltage (Max)" "200V" (at 198.12 74.93 0) (hide yes) (show_name no) (do_not_autoplace no) (effects (font (size 1.27 1.27))))
  (property "Operating Temperature Range" "-55°C~+155°C" (at 198.12 74.93 0) (hide yes) (show_name no) (do_not_autoplace no) (effects (font (size 1.27 1.27))))
  (property "Tolerance" "±1%" (at 198.12 74.93 0) (hide yes) (show_name no) (do_not_autoplace no) (effects (font (size 1.27 1.27))))
  (property "Temperature Coefficient" "±100ppm/°C" (at 198.12 74.93 0) (hide yes) (show_name no) (do_not_autoplace no) (effects (font (size 1.27 1.27))))
  (pin "2")
  (pin "1"))
 (symbol
  (lib_id "PCM_JLCPCB-Resistors:1206,10kΩ")
  (at 78.74 95.25 270)
  (unit 1)
  (body_style 1)
  (exclude_from_sim no)
  (in_bom yes)
  (on_board yes)
  (in_pos_files yes)
  (dnp no)
  (property "Reference" "R36" (at 76.708 92.964 90) (show_name no) (do_not_autoplace no) (effects (font (size 1.27 1.27)) (justify left)))
  (property "Value" "100Ω" (at 78.74 95.25 90) (show_name no) (do_not_autoplace yes) (effects (font (size 0.8 0.8))))
  (property "Footprint" "PCM_JLCPCB:R_1206" (at 78.74 93.472 90) (hide yes) (show_name no) (do_not_autoplace no) (effects (font (size 1.27 1.27))))
  (property "Datasheet" "https://www.lcsc.com/datasheet/lcsc_datasheet_2206010145_UNI-ROYAL-Uniroyal-Elec-1206W4F1002T5E_C17902.pdf" (at 78.74 95.25 0) (hide yes) (show_name no) (do_not_autoplace no) (effects (font (size 1.27 1.27))))
  (property "Description" "250mW Thick Film Resistors 200V ±100ppm/°C ±1% 10kΩ 1206 Chip Resistor - Surface Mount ROHS" (at 78.74 95.25 0) (hide yes) (show_name no) (do_not_autoplace no) (effects (font (size 1.27 1.27))))
  (property "LCSC" "C17902" (at 78.74 95.25 0) (hide yes) (show_name no) (do_not_autoplace no) (effects (font (size 1.27 1.27))))
  (property "Stock" "1185413" (at 78.74 95.25 0) (hide yes) (show_name no) (do_not_autoplace no) (effects (font (size 1.27 1.27))))
  (property "Price" "0.006USD" (at 78.74 95.25 0) (hide yes) (show_name no) (do_not_autoplace no) (effects (font (size 1.27 1.27))))
  (property "Process" "SMT" (at 78.74 95.25 0) (hide yes) (show_name no) (do_not_autoplace no) (effects (font (size 1.27 1.27))))
  (property "Minimum Qty" "20" (at 78.74 95.25 0) (hide yes) (show_name no) (do_not_autoplace no) (effects (font (size 1.27 1.27))))
  (property "Attrition Qty" "10" (at 78.74 95.25 0) (hide yes) (show_name no) (do_not_autoplace no) (effects (font (size 1.27 1.27))))
  (property "Class" "Basic Component" (at 78.74 95.25 0) (hide yes) (show_name no) (do_not_autoplace no) (effects (font (size 1.27 1.27))))
  (property "Category" "Resistors,Chip Resistor - Surface Mount" (at 78.74 95.25 0) (hide yes) (show_name no) (do_not_autoplace no) (effects (font (size 1.27 1.27))))
  (property "Manufacturer" "UNI-ROYAL(Uniroyal Elec)" (at 78.74 95.25 0) (hide yes) (show_name no) (do_not_autoplace no) (effects (font (size 1.27 1.27))))
  (property "Part" "1206W4F1002T5E" (at 78.74 95.25 0) (hide yes) (show_name no) (do_not_autoplace no) (effects (font (size 1.27 1.27))))
  (property "Resistance" "10kΩ" (at 78.74 95.25 0) (hide yes) (show_name no) (do_not_autoplace no) (effects (font (size 1.27 1.27))))
  (property "Power(Watts)" "250mW" (at 78.74 95.25 0) (hide yes) (show_name no) (do_not_autoplace no) (effects (font (size 1.27 1.27))))
  (property "Type" "Thick Film Resistors" (at 78.74 95.25 0) (hide yes) (show_name no) (do_not_autoplace no) (effects (font (size 1.27 1.27))))
  (property "Overload Voltage (Max)" "200V" (at 78.74 95.25 0) (hide yes) (show_name no) (do_not_autoplace no) (effects (font (size 1.27 1.27))))
  (property "Operating Temperature Range" "-55°C~+155°C" (at 78.74 95.25 0) (hide yes) (show_name no) (do_not_autoplace no) (effects (font (size 1.27 1.27))))
  (property "Tolerance" "±1%" (at 78.74 95.25 0) (hide yes) (show_name no) (do_not_autoplace no) (effects (font (size 1.27 1.27))))
  (property "Temperature Coefficient" "±100ppm/°C" (at 78.74 95.25 0) (hide yes) (show_name no) (do_not_autoplace no) (effects (font (size 1.27 1.27))))
  (pin "2")
  (pin "1"))
 (symbol
  (lib_id "PCM_JLCPCB-Resistors:1206,10kΩ")
  (at 90.17 87.63 180)
  (unit 1)
  (body_style 1)
  (exclude_from_sim no)
  (in_bom yes)
  (on_board yes)
  (in_pos_files yes)
  (dnp no)
  (property "Reference" "R32" (at 92.71 87.6299 0) (show_name no) (do_not_autoplace no) (effects (font (size 1.27 1.27)) (justify right)))
  (property "Value" "10kΩ" (at 90.17 87.63 90) (show_name no) (do_not_autoplace yes) (effects (font (size 0.8 0.8))))
  (property "Footprint" "PCM_JLCPCB:R_1206" (at 91.948 87.63 90) (hide yes) (show_name no) (do_not_autoplace no) (effects (font (size 1.27 1.27))))
  (property "Datasheet" "https://www.lcsc.com/datasheet/lcsc_datasheet_2206010145_UNI-ROYAL-Uniroyal-Elec-1206W4F1002T5E_C17902.pdf" (at 90.17 87.63 0) (hide yes) (show_name no) (do_not_autoplace no) (effects (font (size 1.27 1.27))))
  (property "Description" "250mW Thick Film Resistors 200V ±100ppm/°C ±1% 10kΩ 1206 Chip Resistor - Surface Mount ROHS" (at 90.17 87.63 0) (hide yes) (show_name no) (do_not_autoplace no) (effects (font (size 1.27 1.27))))
  (property "LCSC" "C17902" (at 90.17 87.63 0) (hide yes) (show_name no) (do_not_autoplace no) (effects (font (size 1.27 1.27))))
  (property "Stock" "1185413" (at 90.17 87.63 0) (hide yes) (show_name no) (do_not_autoplace no) (effects (font (size 1.27 1.27))))
  (property "Price" "0.006USD" (at 90.17 87.63 0) (hide yes) (show_name no) (do_not_autoplace no) (effects (font (size 1.27 1.27))))
  (property "Process" "SMT" (at 90.17 87.63 0) (hide yes) (show_name no) (do_not_autoplace no) (effects (font (size 1.27 1.27))))
  (property "Minimum Qty" "20" (at 90.17 87.63 0) (hide yes) (show_name no) (do_not_autoplace no) (effects (font (size 1.27 1.27))))
  (property "Attrition Qty" "10" (at 90.17 87.63 0) (hide yes) (show_name no) (do_not_autoplace no) (effects (font (size 1.27 1.27))))
  (property "Class" "Basic Component" (at 90.17 87.63 0) (hide yes) (show_name no) (do_not_autoplace no) (effects (font (size 1.27 1.27))))
  (property "Category" "Resistors,Chip Resistor - Surface Mount" (at 90.17 87.63 0) (hide yes) (show_name no) (do_not_autoplace no) (effects (font (size 1.27 1.27))))
  (property "Manufacturer" "UNI-ROYAL(Uniroyal Elec)" (at 90.17 87.63 0) (hide yes) (show_name no) (do_not_autoplace no) (effects (font (size 1.27 1.27))))
  (property "Part" "1206W4F1002T5E" (at 90.17 87.63 0) (hide yes) (show_name no) (do_not_autoplace no) (effects (font (size 1.27 1.27))))
  (property "Resistance" "10kΩ" (at 90.17 87.63 0) (hide yes) (show_name no) (do_not_autoplace no) (effects (font (size 1.27 1.27))))
  (property "Power(Watts)" "250mW" (at 90.17 87.63 0) (hide yes) (show_name no) (do_not_autoplace no) (effects (font (size 1.27 1.27))))
  (property "Type" "Thick Film Resistors" (at 90.17 87.63 0) (hide yes) (show_name no) (do_not_autoplace no) (effects (font (size 1.27 1.27))))
  (property "Overload Voltage (Max)" "200V" (at 90.17 87.63 0) (hide yes) (show_name no) (do_not_autoplace no) (effects (font (size 1.27 1.27))))
  (property "Operating Temperature Range" "-55°C~+155°C" (at 90.17 87.63 0) (hide yes) (show_name no) (do_not_autoplace no) (effects (font (size 1.27 1.27))))
  (property "Tolerance" "±1%" (at 90.17 87.63 0) (hide yes) (show_name no) (do_not_autoplace no) (effects (font (size 1.27 1.27))))
  (property "Temperature Coefficient" "±100ppm/°C" (at 90.17 87.63 0) (hide yes) (show_name no) (do_not_autoplace no) (effects (font (size 1.27 1.27))))
  (pin "2")
  (pin "1"))
 (symbol
  (lib_id "Transistor_FET:BSS138")
  (at 87.63 113.03 0)
  (unit 1)
  (body_style 1)
  (exclude_from_sim no)
  (in_bom yes)
  (on_board yes)
  (in_pos_files yes)
  (dnp no)
  (property "Reference" "Q9" (at 93.98 111.7599 0) (show_name no) (do_not_autoplace no) (effects (font (size 1.27 1.27)) (justify left)))
  (property "Value" "BSS138" (at 93.98 114.2999 0) (show_name no) (do_not_autoplace no) (effects (font (size 1.27 1.27)) (justify left)))
  (property "Footprint" "Package_TO_SOT_SMD:SOT-23" (at 92.71 114.935 0) (hide yes) (show_name no) (do_not_autoplace no) (effects (font (size 1.27 1.27)
    (italic yes)) (justify left)))
  (property "Datasheet" "https://www.onsemi.com/pub/Collateral/BSS138-D.PDF" (at 92.71 116.84 0) (hide yes) (show_name no) (do_not_autoplace no) (effects (font (size 1.27 1.27)) (justify left)))
  (property "Description" "50V Vds, 0.22A Id, N-Channel MOSFET, SOT-23" (at 87.63 113.03 0) (hide yes) (show_name no) (do_not_autoplace no) (effects (font (size 1.27 1.27))))
  (property "Purpose" "Read flow meter" (at 94.234 115.824 0) (hide yes) (show_name no) (do_not_autoplace no) (effects (font (size 1.27 1.27)) (justify left top)))
  (pin "1")
  (pin "2")
  (pin "3"))
 (symbol
  (lib_id "Device:C_Polarized_Small_US")
  (at 129.54 91.44 270)
  (unit 1)
  (body_style 1)
  (exclude_from_sim no)
  (in_bom yes)
  (on_board yes)
  (in_pos_files yes)
  (dnp no)
  (property "Reference" "C24" (at 127.762 88.392 90) (show_name no) (do_not_autoplace no) (effects (font (size 1.27 1.27)) (justify left)))
  (property "Value" "100nF" (at 128.016 94.234 90) (show_name no) (do_not_autoplace no) (effects (font (size 0.8 0.8)) (justify left)))
  (property "Footprint" "EasyEDA:CAP-SMD_L3.2-W1.6-FD-1" (at 129.54 91.44 0) (hide yes) (show_name no) (do_not_autoplace no) (effects (font (size 1.27 1.27))))
  (property "Datasheet" "https://jlcpcb.com/api/file/downloadByFileSystemAccessId/8589836276703789056" (at 129.54 91.44 0) (hide yes) (show_name no) (do_not_autoplace no) (effects (font (size 1.27 1.27))))
  (property "Description" "Polarized capacitor, small US symbol" (at 129.54 91.44 0) (hide yes) (show_name no) (do_not_autoplace no) (effects (font (size 1.27 1.27))))
  (property "JLCPCB" "C2798032" (at 129.54 91.44 0) (hide yes) (show_name no) (do_not_autoplace no) (effects (font (size 1.27 1.27))))
  (property "Package" " CASE-A-3216-18(mm)" (at 129.54 91.44 0) (hide yes) (show_name no) (do_not_autoplace no) (effects (font (size 1.27 1.27))))
  (pin "2")
  (pin "1"))
 (symbol
  (lib_id "Snapeda:22112042")
  (at 137.16 97.79 0)
  (unit 1)
  (body_style 1)
  (exclude_from_sim no)
  (in_bom yes)
  (on_board yes)
  (in_pos_files yes)
  (dnp no)
  (property "Reference" "J9" (at 151.13 101.5999 0) (show_name no) (do_not_autoplace no) (effects (font (size 1.524 1.524)) (justify left)))
  (property "Value" "22112042" (at 151.13 102.8699 0) (hide yes) (show_name no) (do_not_autoplace no) (effects (font (size 1.524 1.524)) (justify left)))
  (property "Footprint" "Snapeda:CONN_A-6373-04A_MOL" (at 137.16 97.79 0) (hide yes) (show_name no) (do_not_autoplace no) (effects (font (size 1.27 1.27)
    (italic yes))))
  (property "Datasheet" "https://www.molex.com/en-us/products/part-detail-pdf/22112042?display=pdf" (at 137.16 97.79 0) (hide yes) (show_name no) (do_not_autoplace no) (effects (font (size 1.27 1.27)
    (italic yes))))
  (property "Description" "Flow meter" (at 156.464 104.394 0) (show_name no) (do_not_autoplace no) (effects (font (size 1.27 1.27))))
  (property "LCSC" "C114123" (at 137.16 97.79 0) (hide yes) (show_name no) (do_not_autoplace no) (effects (font (size 1.27 1.27))))
  (pin "2")
  (pin "4")
  (pin "1")
  (pin "3"))
 (symbol
  (lib_id "power:+24V")
  (at 137.16 87.63 0)
  (unit 1)
  (body_style 1)
  (exclude_from_sim no)
  (in_bom yes)
  (on_board yes)
  (in_pos_files yes)
  (dnp no)
  (property "Reference" "#PWR055" (at 137.16 91.44 0) (hide yes) (show_name no) (do_not_autoplace no) (effects (font (size 1.27 1.27))))
  (property "Value" "+24V" (at 137.16 83.566 0) (show_name no) (do_not_autoplace no) (effects (font (size 1.27 1.27))))
  (property "Footprint" "" (at 137.16 87.63 0) (hide yes) (show_name no) (do_not_autoplace no) (effects (font (size 1.27 1.27))))
  (property "Datasheet" "" (at 137.16 87.63 0) (hide yes) (show_name no) (do_not_autoplace no) (effects (font (size 1.27 1.27))))
  (property "Description" "Power symbol creates a global label with name \"+24V\"" (at 137.16 87.63 0) (hide yes) (show_name no) (do_not_autoplace no) (effects (font (size 1.27 1.27))))
  (pin "1"))
 (symbol
  (lib_id "power:+3.3V")
  (at 234.95 49.53 0)
  (unit 1)
  (body_style 1)
  (exclude_from_sim no)
  (in_bom yes)
  (on_board yes)
  (in_pos_files yes)
  (dnp no)
  (fields_autoplaced yes)
  (property "Reference" "#PWR063" (at 234.95 53.34 0) (hide yes) (show_name no) (do_not_autoplace no) (effects (font (size 1.27 1.27))))
  (property "Value" "+3.3V" (at 234.95 44.45 0) (show_name no) (do_not_autoplace no) (effects (font (size 1.27 1.27))))
  (property "Footprint" "" (at 234.95 49.53 0) (hide yes) (show_name no) (do_not_autoplace no) (effects (font (size 1.27 1.27))))
  (property "Datasheet" "" (at 234.95 49.53 0) (hide yes) (show_name no) (do_not_autoplace no) (effects (font (size 1.27 1.27))))
  (property "Description" "Power symbol creates a global label with name \"+3.3V\"" (at 234.95 49.53 0) (hide yes) (show_name no) (do_not_autoplace no) (effects (font (size 1.27 1.27))))
  (pin "1")))
